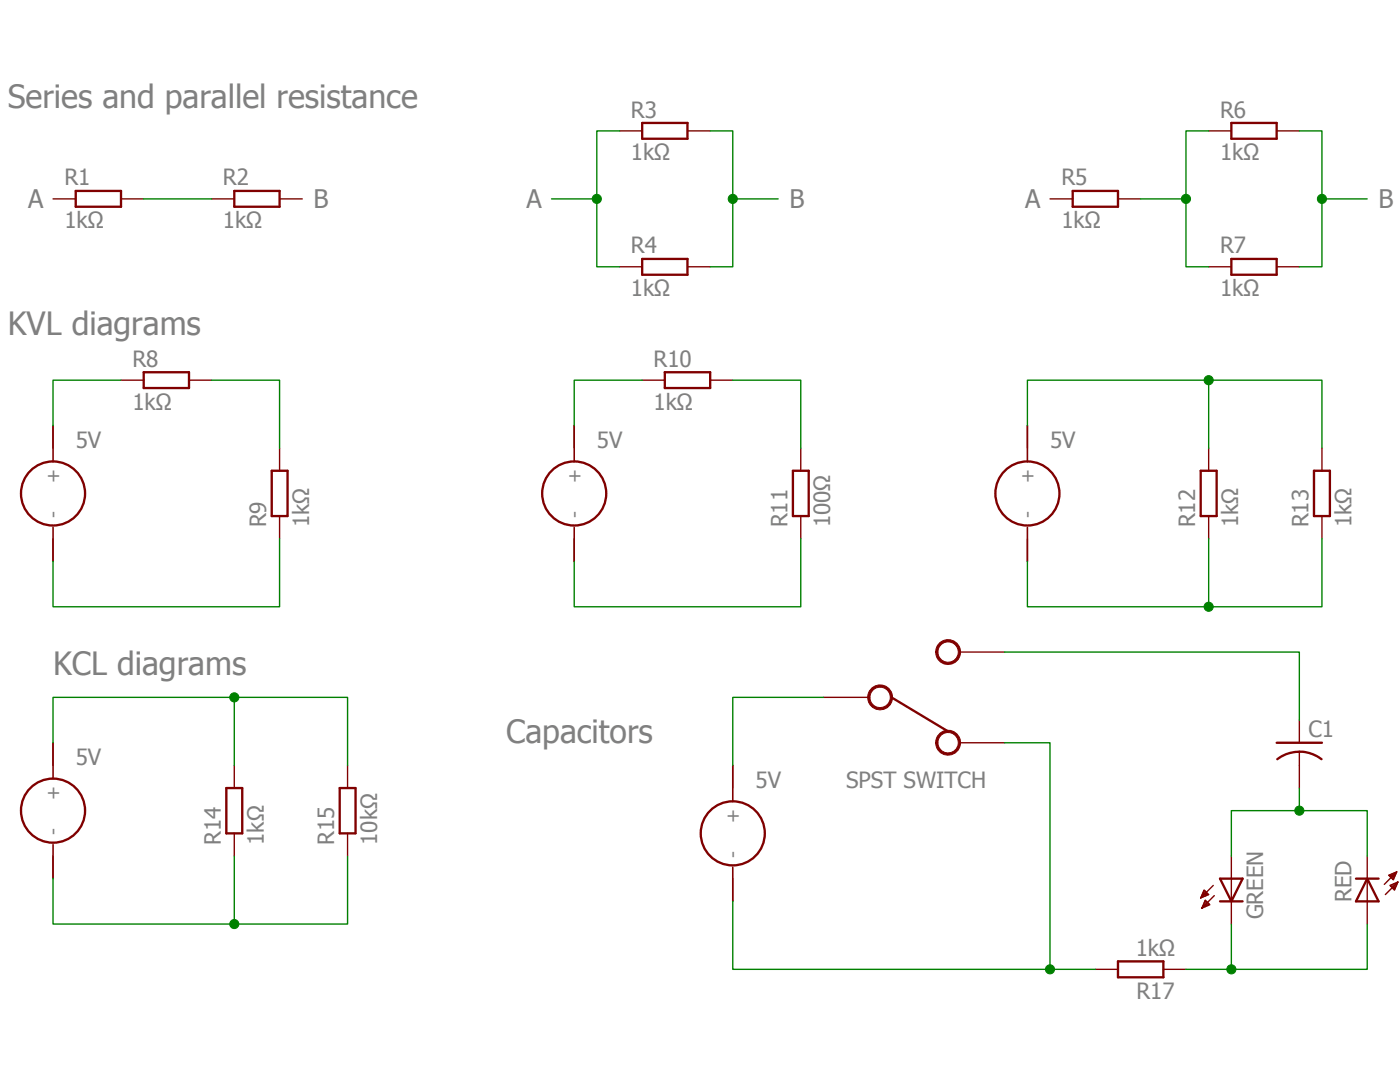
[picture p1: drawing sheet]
<svg xmlns="http://www.w3.org/2000/svg" width="279mm" height="216mm" viewBox="0 0 279 216" stroke-linecap="round" stroke-linejoin="round" font-family="sans-serif">
<path d="M0 15.6l279.4 184.7M279.4 15.6l-279.4 184.7" fill="none" stroke="#fff" stroke-width=".2"/>
<g fill="none" stroke="#800000" stroke-width=".47">
<path d="M15.1 38.1h9.1v3.2h-9.1zM46.8 38.1h9v3.2h-9zM128.2 24.5h9v3.2h-9zM214.1 38.1h9v3.2h-9zM245.7 24.5h9.1v3.2h-9.1zM128.2 51.7h9v3.1h-9zM245.7 51.7h9.1v3.1h-9.1zM28.7 74.3h9v3.1h-9zM132.7 74.3h9v3.1h-9zM54.2 93.9h3.2v9.1h-3.2zM158.2 93.9h3.2v9.1h-3.2zM239.6 93.9h3.2v9.1h-3.2z"/>
<path d="M262.2 93.9h3.2v9.1h-3.2zM45.2 157.2h3.1v9.1h-3.1zM67.8 157.2h3.2v9.1h-3.2zM254.8 148.2h9M259.3 150a7.3 7.3 0 0 1 4.4 1.5M259.3 150a7.1 7.1 0 0 0-4.4 1.5M243.5 175.3h4.5l-2.3 4.6zM243.5 179.9h4.5M270.6 175.3h4.5M272.9 175.3l2.2 4.6h-4.5zM223.1 191.8h9.1v3.2h-9.1z"/>
<circle cx="10.6" cy="98.5" r="6.4"/>
<circle cx="114.6" cy="98.5" r="6.4"/>
<circle cx="205" cy="98.5" r="6.4"/>
<circle cx="10.6" cy="161.8" r="6.4"/>
<circle cx="146.2" cy="166.3" r="6.4"/>
</g>
<g fill="none" stroke="#800000" stroke-width=".28">
<path d="M10.6 39.7h4.5M24.2 39.7h4.5M42.2 39.7h4.6M55.8 39.7h4.5M123.6 26.1h4.6M137.2 26.1h4.5M209.5 39.7h4.6M223.1 39.7h4.5M241.2 26.1h4.5M254.8 26.1h4.5M123.6 53.2h4.6M137.2 53.2h4.5"/>
<path d="M241.2 53.2h4.5M254.8 53.2h4.5M24.2 75.9h4.5M37.7 75.9h4.5M128.2 75.9h4.5M141.7 75.9h4.5M10.6 84.9v4.5M55.8 89.4v4.5M114.6 84.9v4.5M159.8 89.4v4.5M205 84.9v4.5M241.2 89.4v4.5"/>
<path d="M263.8 89.4v4.5M10.6 107.5v4.5M55.8 103v4.5M114.6 107.5v4.5M159.8 103v4.5M205 107.5v4.5M241.2 103v4.5M263.8 103v4.5M164.3 139.1h9.1M191.5 130.1h9M10.6 148.2v4.5M46.8 152.7v4.5"/>
<path d="M69.4 152.7v4.5M146.2 152.7v4.5M191.5 148.2h9M259.3 143.7v4.5M259.3 150v7.2M10.6 170.8v4.5M46.8 166.3v4.5M69.4 166.3v4.5M146.2 175.3v4.6M239.7 179h.4M239.8 178.8h.8M239.9 178.5h1.3"/>
<path d="M240 178.3h1M240.1 178h.6M240.2 177.8h.3M240.3 177.6l.9 .9-1.6 .7zM240.4 179.9h.5M240.5 179.7h.1M240.5 179.6l.9 .9-1.5 .7zM242.1 176.7l-2.5 2.5M242.3 178.7l-2.4 2.5M245.7 170.8v13.6M272.9 170.8v13.6M277.2 174.6l1.5-.6-.6 1.6z"/>
<path d="M277.2 174.7h1.2M277.4 176.7l1.6-.7-.7 1.6zM277.4 174.9h.9M277.5 176.8h1.1M277.6 176.6h1.1M277.7 175.2h.5M277.7 174.4h.9M277.8 177.1h.7M277.9 175.4h.3M278 177.3h.4M278.2 176.3h.6M278.2 174.2h.5"/>
<path d="M278.3 177.5h.1M278.7 174l-2.4 2.5M278.7 176.1h.2M279 176l-2.5 2.5M218.6 193.4h4.5M232.2 193.4h4.5M239.9 181.1h.1M240 180.9h.6M240.1 180.7h1M240.2 180.4h1.1M240.3 180.2h.8"/>
</g>
<path d="M10.6 84.9v7.2M114.6 84.9v7.2M205 84.9v7.2M10.6 105.2v6.8M114.6 105.2v6.8M205 105.2v6.8M10.6 148.2v7.2M146.2 152.7v7.3M10.6 168.6v6.7M146.2 173.1v6.8" fill="none" stroke="#800000" stroke-width=".32"/>
<path d="M173.7 137.6a2.48 2.48 0 0 1 4 .1 2.48 2.48 0 0 1-1.3 3.8 2.48 2.48 0 0 1-3.2-2.4h.4a2.04 2.04 0 0 1 2.9-1.8 2.04 2.04 0 0 1 .4 3.4 2.04 2.04 0 0 1-3.2-1.2l-.1-.4h-.4l.1-.9z" fill-rule="evenodd" fill="#800000"/>
<path d="M173.7 137.6a2.48 2.48 0 0 1 4 .1 2.48 2.48 0 0 1-1.3 3.8 2.48 2.48 0 0 1-3.2-2.4h.4a2.04 2.04 0 0 1 2.9-1.8 2.04 2.04 0 0 1 .4 3.4 2.04 2.04 0 0 1-3.2-1.2l-.1-.4h-.4l.1-.9z" fill="none" stroke="#800000" stroke-width=".2"/>
<path d="M187.3 128.5a2.48 2.48 0 0 1 4 .2 2.48 2.48 0 0 1-1.3 3.8 2.48 2.48 0 0 1-3.3-2.4h.5a2.03 2.03 0 0 1 2.9-1.9 2.03 2.03 0 0 1 .4 3.5 2.03 2.03 0 0 1-3.3-1.2v-.4h-.5l.2-.9z" fill-rule="evenodd" fill="#800000"/>
<path d="M187.3 128.5a2.48 2.48 0 0 1 4 .2 2.48 2.48 0 0 1-1.3 3.8 2.48 2.48 0 0 1-3.3-2.4h.5a2.03 2.03 0 0 1 2.9-1.9 2.03 2.03 0 0 1 .4 3.5 2.03 2.03 0 0 1-3.3-1.2v-.4h-.5l.2-.9z" fill="none" stroke="#800000" stroke-width=".2"/>
<path d="M187.3 146.6a2.48 2.48 0 0 1 4 .2 2.48 2.48 0 0 1-1.3 3.8 2.48 2.48 0 0 1-3.3-2.4h.5a2.04 2.04 0 0 1 2.9-1.9 2.04 2.04 0 0 1 .4 3.5 2.04 2.04 0 0 1-3.3-1.2v-.4h-.5l.2-.9z" fill-rule="evenodd" fill="#800000"/>
<path d="M187.3 146.6a2.48 2.48 0 0 1 4 .2 2.48 2.48 0 0 1-1.3 3.8 2.48 2.48 0 0 1-3.3-2.4h.5a2.04 2.04 0 0 1 2.9-1.9 2.04 2.04 0 0 1 .4 3.5 2.04 2.04 0 0 1-3.3-1.2v-.4h-.5l.2-.9z" fill="none" stroke="#800000" stroke-width=".2"/>
<path d="M177.9 139.1l11.3 6.8" fill="none" stroke="#800000" stroke-width=".47"/>
<path d="M28.7 39.7h13.5M110.1 39.7h9M123.6 26.1h-4.5v27.1h4.5" fill="none" stroke="#008000" stroke-width=".28"/>
<circle cx="119.1" cy="39.7" r=".91" fill="#008000"/>
<circle cx="119.1" cy="39.7" r=".91" fill="none" stroke="#008000" stroke-width=".2"/>
<path d="M141.7 26.1h4.5v27.1h-4.5M146.2 39.7h9.1" fill="none" stroke="#008000" stroke-width=".28"/>
<circle cx="146.2" cy="39.7" r=".91" fill="#008000"/>
<circle cx="146.2" cy="39.7" r=".91" fill="none" stroke="#008000" stroke-width=".2"/>
<path d="M227.6 39.7h9.1M241.2 26.1h-4.5v27.1h4.5" fill="none" stroke="#008000" stroke-width=".28"/>
<circle cx="236.7" cy="39.7" r=".91" fill="#008000"/>
<circle cx="236.7" cy="39.7" r=".91" fill="none" stroke="#008000" stroke-width=".2"/>
<path d="M259.3 26.1h4.5v27.1h-4.5M263.8 39.7h9.1" fill="none" stroke="#008000" stroke-width=".28"/>
<circle cx="263.8" cy="39.7" r=".91" fill="#008000"/>
<circle cx="263.8" cy="39.7" r=".91" fill="none" stroke="#008000" stroke-width=".2"/>
<path d="M24.2 75.9h-13.6v9M42.2 75.9h13.6v13.5M128.2 75.9h-13.6v9M146.2 75.9h13.6v13.5M241.2 75.9v13.5M205 84.9v-9h58.8v13.5M55.8 107.5v13.6h-45.2v-9.1M159.8 107.5v13.6h-45.2v-9.1" fill="none" stroke="#008000" stroke-width=".28"/>
<circle cx="241.2" cy="75.9" r=".91" fill="#008000"/>
<circle cx="241.2" cy="75.9" r=".91" fill="none" stroke="#008000" stroke-width=".2"/>
<path d="M241.2 107.5v13.6M263.8 107.5v13.6h-58.8v-9.1" fill="none" stroke="#008000" stroke-width=".28"/>
<circle cx="241.2" cy="121.1" r=".91" fill="#008000"/>
<circle cx="241.2" cy="121.1" r=".91" fill="none" stroke="#008000" stroke-width=".2"/>
<path d="M200.5 148.2h9.1v45.2M146.2 179.9v13.5h72.4" fill="none" stroke="#008000" stroke-width=".28"/>
<circle cx="209.5" cy="193.4" r=".91" fill="#008000"/>
<circle cx="209.5" cy="193.4" r=".91" fill="none" stroke="#008000" stroke-width=".2"/>
<path d="M164.3 139.1h-18.1v13.6M200.5 130.1h58.8v13.6M259.3 157.2v4.6h-13.6v9M259.3 161.8h13.6v9" fill="none" stroke="#008000" stroke-width=".28"/>
<circle cx="259.3" cy="161.8" r=".91" fill="#008000"/>
<circle cx="259.3" cy="161.8" r=".91" fill="none" stroke="#008000" stroke-width=".2"/>
<path d="M245.7 184.4v9M272.9 184.4v9h-36.2" fill="none" stroke="#008000" stroke-width=".28"/>
<circle cx="245.7" cy="193.4" r=".91" fill="#008000"/>
<circle cx="245.7" cy="193.4" r=".91" fill="none" stroke="#008000" stroke-width=".2"/>
<path d="M46.8 139.1v13.6M10.6 148.2v-9.1h58.8v13.6" fill="none" stroke="#008000" stroke-width=".28"/>
<circle cx="46.8" cy="139.1" r=".91" fill="#008000"/>
<circle cx="46.8" cy="139.1" r=".91" fill="none" stroke="#008000" stroke-width=".2"/>
<path d="M46.8 170.8v13.6M69.4 170.8v13.6h-58.8v-9.1" fill="none" stroke="#008000" stroke-width=".28"/>
<circle cx="46.8" cy="184.4" r=".91" fill="#008000"/>
<circle cx="46.8" cy="184.4" r=".91" fill="none" stroke="#008000" stroke-width=".2"/>
<g font-size="6.4" fill="#808080">
<text x="1.5" y="21.6">Series and parallel resistance</text>
<text x="1.5" y="66.8">KVL diagrams</text>
<text x="10.6" y="134.6">KCL diagrams</text>
<text x="101" y="148.2">Capacitors</text>
</g>
<g font-size="5.1" fill="#808080">
<text x="5.6" y="41.5">A</text>
<text x="62.6" y="41.5">B</text>
<text x="105.1" y="41.5">A</text>
<text x="157.6" y="41.5">B</text>
<text x="204.6" y="41.5">A</text>
<text x="275.1" y="41.5">B</text>
</g>
<g font-size="4.5" fill="#808080">
<text x="125.9" y="23.5">R3</text>
<text x="243.5" y="23.5">R6</text>
<text x="125.9" y="32">1kΩ</text>
<text x="243.5" y="32">1kΩ</text>
<text x="12.8" y="37">R1</text>
<text x="44.5" y="37">R2</text>
<text x="211.8" y="37">R5</text>
<text x="12.8" y="45.6">1kΩ</text>
<text x="44.5" y="45.6">1kΩ</text>
<text x="211.8" y="45.6">1kΩ</text>
<text x="125.9" y="50.6">R4</text>
<text x="243.5" y="50.6">R7</text>
<text x="125.9" y="59.1">1kΩ</text>
<text x="243.5" y="59.1">1kΩ</text>
<text x="26.4" y="73.2">R8</text>
<text x="130.4" y="73.2">R10</text>
<text x="26.4" y="81.7">1kΩ</text>
<text x="130.4" y="81.7">1kΩ</text>
<text x="15.1" y="89.4">5V</text>
<text x="119.1" y="89.4">5V</text>
<text x="209.6" y="89.4">5V</text>
<text x="53.1" y="105.2" transform="rotate(-90 53.1 105.2)">R9</text>
<text x="61.7" y="105.2" transform="rotate(-90 61.7 105.2)">1kΩ</text>
<text x="157.1" y="105.2" transform="rotate(-90 157.1 105.2)">R11</text>
<text x="165.7" y="105.2" transform="rotate(-90 165.7 105.2)">100Ω</text>
<text x="238.5" y="105.2" transform="rotate(-90 238.5 105.2)">R12</text>
<text x="247.1" y="105.2" transform="rotate(-90 247.1 105.2)">1kΩ</text>
<text x="261.2" y="105.2" transform="rotate(-90 261.2 105.2)">R13</text>
<text x="269.7" y="105.2" transform="rotate(-90 269.7 105.2)">1kΩ</text>
<text x="261.1" y="147.1">C1</text>
<text x="15.1" y="152.7">5V</text>
<text x="150.8" y="157.2">5V</text>
<text x="168.9" y="157.2">SPST SWITCH</text>
<text x="44.1" y="168.6" transform="rotate(-90 44.1 168.6)">R14</text>
<text x="52.6" y="168.6" transform="rotate(-90 52.6 168.6)">1kΩ</text>
<text x="66.7" y="168.6" transform="rotate(-90 66.7 168.6)">R15</text>
<text x="75.2" y="168.6" transform="rotate(-90 75.2 168.6)">10kΩ</text>
<text x="252.1" y="183.5" transform="rotate(-90 252.1 183.5)">GREEN</text>
<text x="269.7" y="180" transform="rotate(-90 269.7 180)">RED</text>
<text x="226.7" y="190.7">1kΩ</text>
<text x="226.8" y="199.3">R17</text>
</g>
<g font-size="3.8" fill="#808080">
<text x="11.9" y="96.4" transform="rotate(-90 11.9 96.4)">+</text>
<text x="116" y="96.4" transform="rotate(-90 116 96.4)">+</text>
<text x="206.4" y="96.4" transform="rotate(-90 206.4 96.4)">+</text>
<text x="11.9" y="103.3" transform="rotate(-90 11.9 103.3)">-</text>
<text x="116" y="103.3" transform="rotate(-90 116 103.3)">-</text>
<text x="206.4" y="103.3" transform="rotate(-90 206.4 103.3)">-</text>
<text x="11.9" y="159.7" transform="rotate(-90 11.9 159.7)">+</text>
<text x="11.9" y="166.6" transform="rotate(-90 11.9 166.6)">-</text>
<text x="147.6" y="164.2" transform="rotate(-90 147.6 164.2)">+</text>
<text x="147.6" y="171.2" transform="rotate(-90 147.6 171.2)">-</text>
</g>
</svg>
